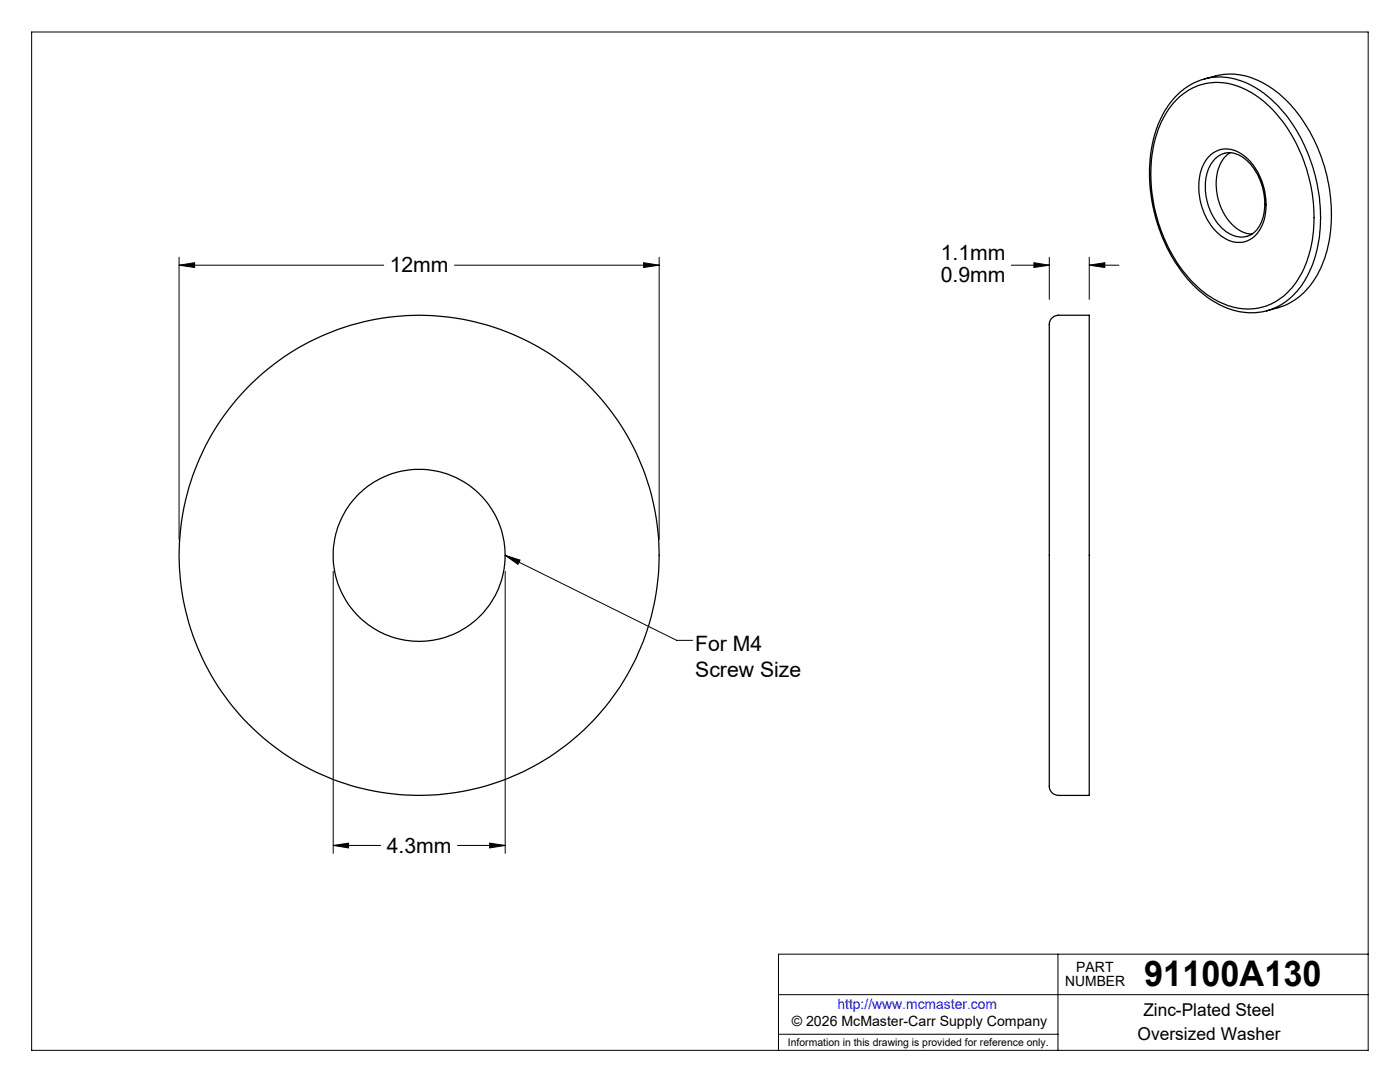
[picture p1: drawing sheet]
<svg xmlns="http://www.w3.org/2000/svg" width="279mm" height="216mm" viewBox="0 0 279 216" stroke-linecap="round" stroke-linejoin="round" font-family="sans-serif">
<g fill="none" stroke="#000" stroke-width=".2">
<path d="M6.3 6.4h266.7v203.2h-266.7zM35.7 52.9l3.1-.5v1zM35.7 51.3v56.3M35.7 52.9h40.9M90.7 52.9h40.9M128.4 52.4l3.2 .5-3.2 .5zM131.6 51.3v56.3M201.8 52.9h7.6M206.3 52.4l3.1 .5-3.1 .5zM209.4 51.3v8.4M217.4 52.9l3.1-.5v1zM217.4 52.9h5.9"/>
<path d="M217.4 51.3v8.4M66.5 114v56.3M100.8 110.8l3 1-.4 .8zM100.8 114v56.3M100.8 110.8l34.2 17h3.2M66.5 168.7l3.1-.5v1zM66.5 168.7h9.5M91.3 168.7h9.5M97.7 168.2l3.1 .5-3.1 .5zM155.4 198.5h117.6M211.1 190.4v19.2M273 190.4h-117.6v19.2"/>
<path d="M155.4 206.4h55.7"/>
</g>
<g fill="none" stroke="#000" stroke-width=".25">
<path d="M234.8 19l2.2-1.7 1.9-1a12.6 12.6 0 0 1 12.1 1.5 28.9 28.9 0 0 1 11.6 17.7 28.4 28.4 0 0 1-1.8 19.7 12.4 12.4 0 0 1-9.8 7.1h-2.6l-3.1-.7-1.5-.6-2.1-1.1-2.4-1.9-2.4-2.4-2-2.8-2-3.3-1.1-2.6-1.3-3.8-.7-3.6-.4-3.9 .2-4.5 .6-3.3 1-3.1 1.5-2.9zM235.1 19.6a11.6 11.6 0 0 1 14.2-1.3 25.7 25.7 0 0 1 10.6 12.9 30.3 30.3 0 0 1 .8 21.3 13.5 13.5 0 0 1-8.9 8.8 13.3 13.3 0 0 1-11.7-3.1 30.2 30.2 0 0 1-10.3-20.6 24.2 24.2 0 0 1 3.5-15.9zM240.4 15.7l2.2-.5a13.6 13.6 0 0 1 11.8 2.9 30.7 30.7 0 0 1 11 19.8 27.2 27.2 0 0 1-2.7 17.2 13 13 0 0 1-7.7 6.3l-2.2 .6M241.6 30.9a5.2 5.2 0 0 1 7.2 .7 12.5 12.5 0 0 1 2.8 13.9 4.9 4.9 0 0 1-7.7 1.7l-.3-.2a12.4 12.4 0 0 1-3.4-14.3l.7-1.1zM242.4 31.8a4.4 4.4 0 0 1 6.6 .3l1.5 1.9 1 1.9 .7 2.7 .2 2.6-.3 2-.8 2-1.2 1.4-1.2 .5a5.6 5.6 0 0 1-5.7-2.3l-1.2-1.8a11 11 0 0 1-.3-10.3zM245.5 30.5a7.5 7.5 0 0 0-2.7 7.2l.3 2.1 .5 1.4 1.2 2.3a6.7 6.7 0 0 0 5 3.2M209.9 63.5l.5-.4 .7-.2h6.3v95.8h-6.2a2.03 2.03 0 0 1-1.8-2.6v-90.6a2.48 2.48 0 0 1 .5-2z"/>
<circle cx="83.6" cy="110.8" r="47.9"/>
<circle cx="83.7" cy="110.8" r="17.2"/>
</g>
<path d="M66.5 168.7l3.1-.5v1zM97.7 168.2l3.1 .5-3.1 .5zM35.7 52.9l3.1-.5v1zM128.4 52.4l3.2 .5-3.2 .5zM100.8 110.8l3 1-.4 .8zM206.3 52.4l3.1 .5-3.1 .5zM217.4 52.9l3.1-.5v1z" fill="#000"/>
<text font-size="7.1" x="228.3" y="196.8">91100A130</text>
<g font-size="4.2">
<text x="187.7" y="51.9">1.1mm</text>
<text x="77.8" y="54.3">12mm</text>
<text x="187.7" y="56.2">0.9mm</text>
<text x="138.8" y="129.8">For M4</text>
<text x="138.8" y="135.1">Screw Size</text>
<text x="77.2" y="170.1">4.3mm</text>
</g>
<g font-size="3.5">
<text x="228.2" y="202.8">Zinc-Plated Steel</text>
<text x="227" y="207.5">Oversized Washer</text>
</g>
<g font-size="2.8">
<text x="212.6" y="196.8">NUMBER</text>
<text x="214.8" y="194">PART</text>
<text x="158" y="204.8">© 2026 McMaster-Carr Supply Company</text>
</g>
<text font-size="2.8" fill="#00f" x="167.1" y="201.4">http://www.mcmaster.com</text>
<text font-size="2.1" x="157.3" y="208.6">Information in this drawing is provided for reference only.</text>
</svg>
